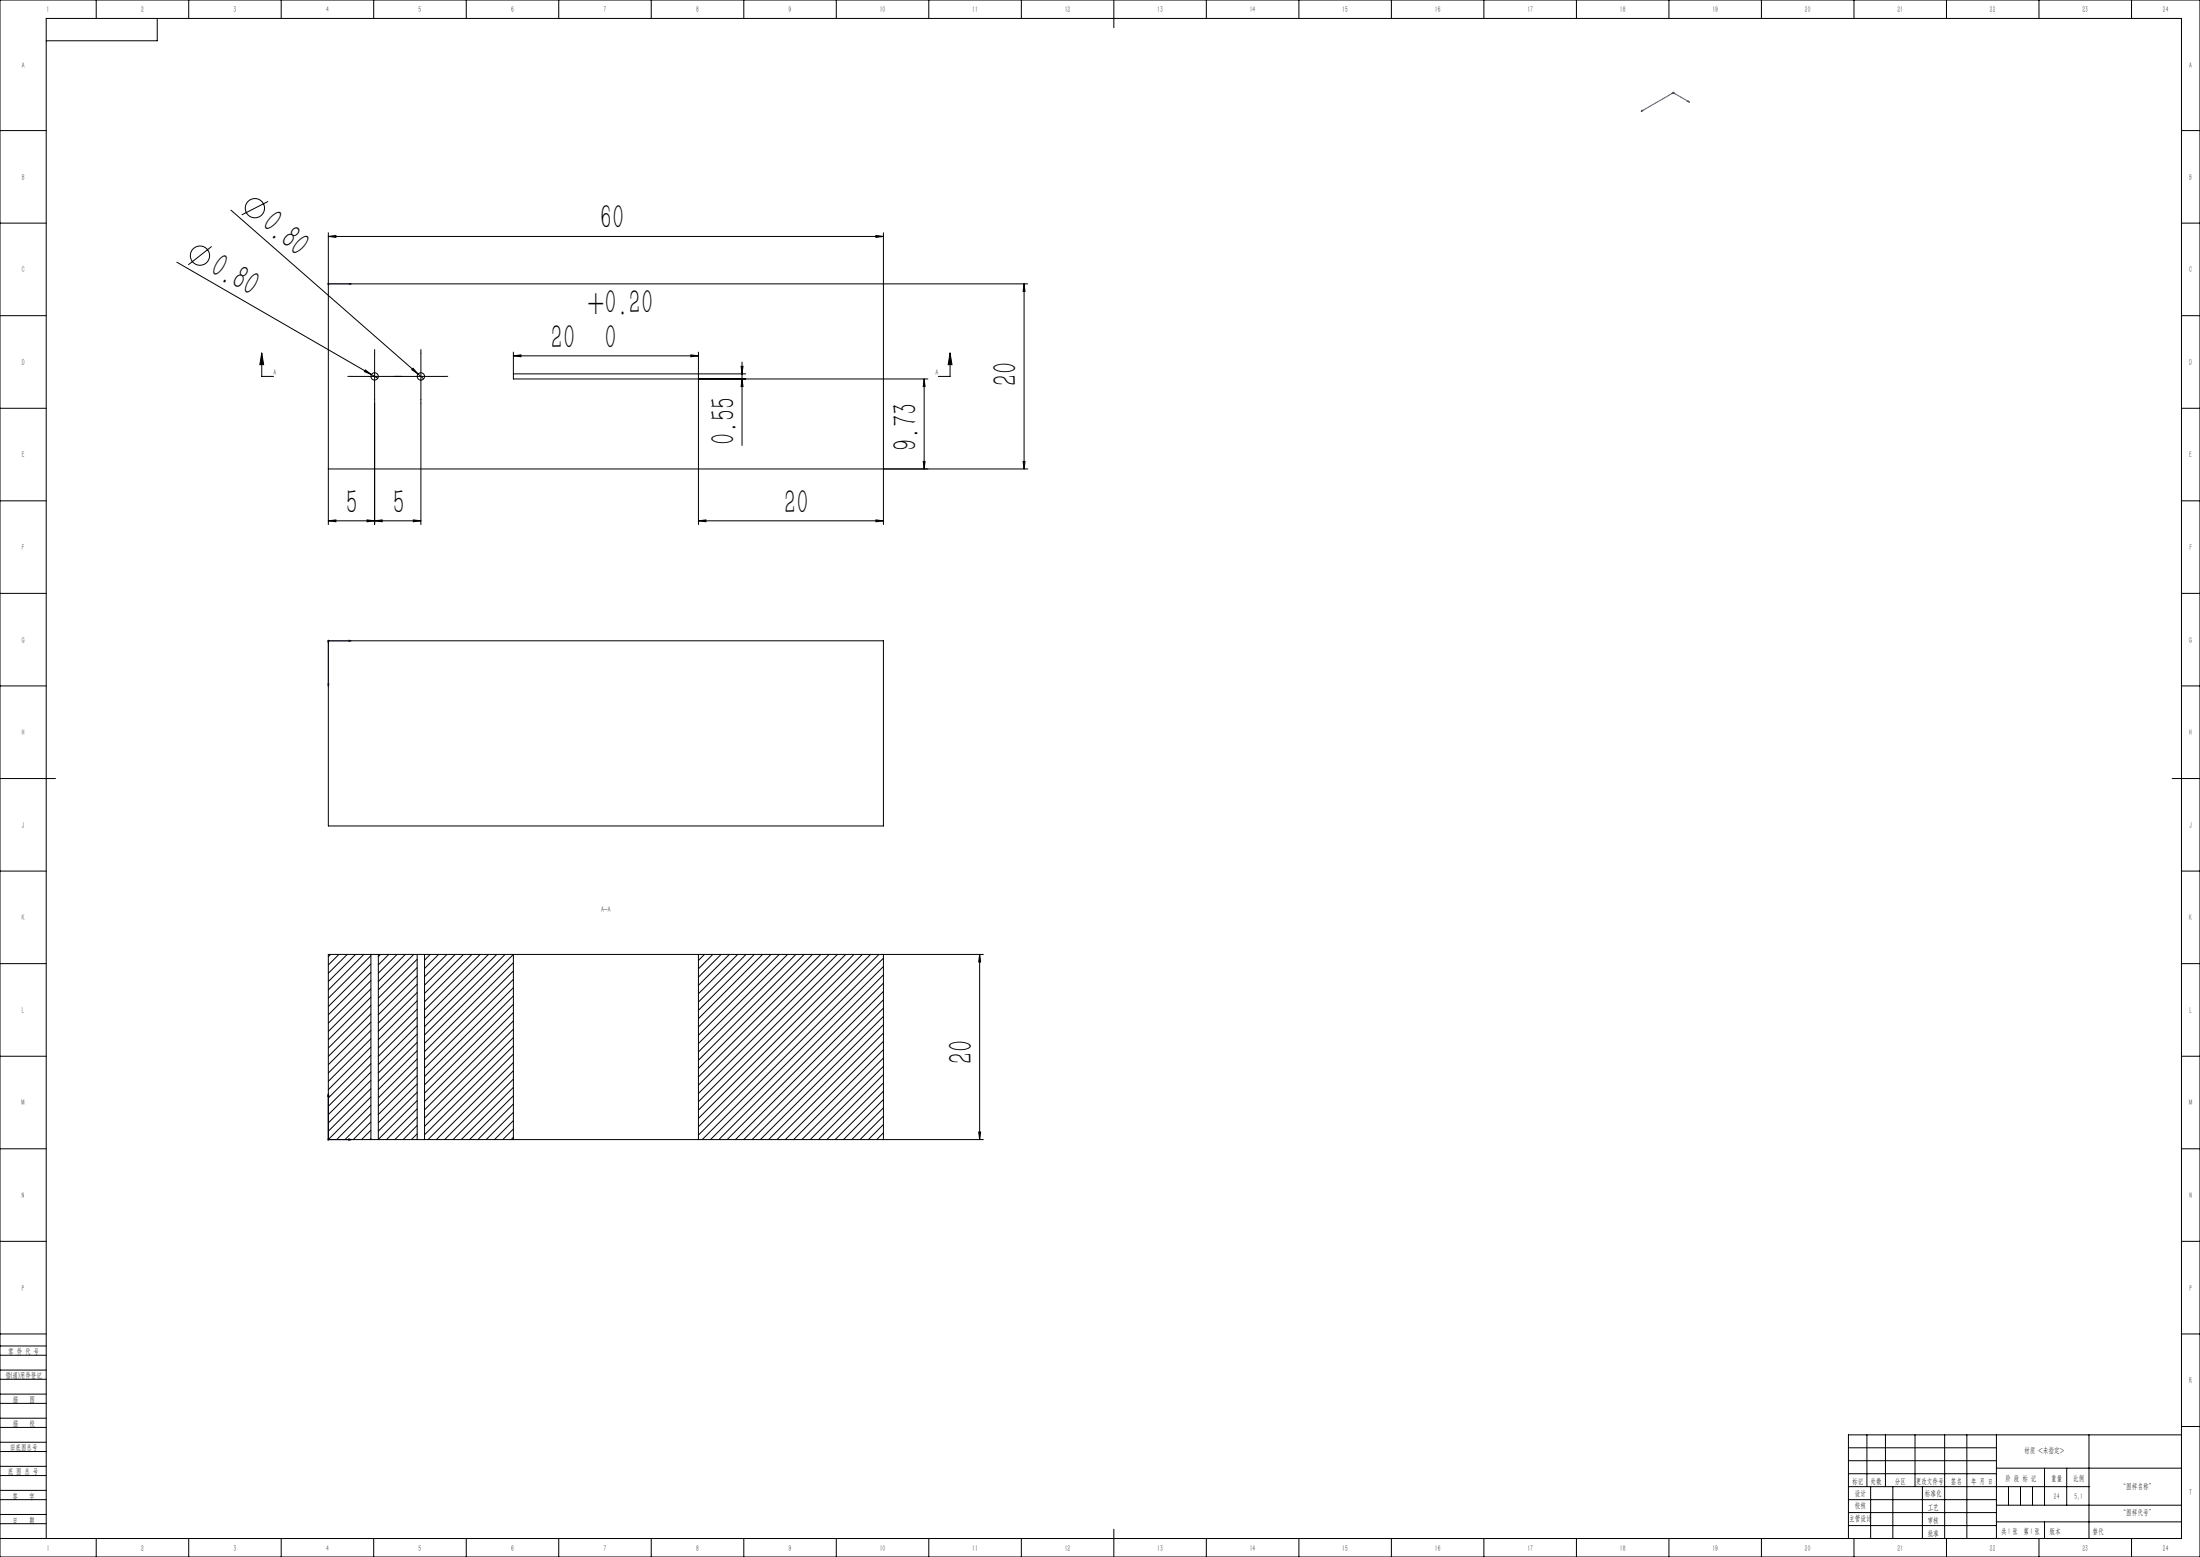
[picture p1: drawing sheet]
<svg xmlns="http://www.w3.org/2000/svg" width="1189mm" height="841mm" viewBox="0 0 1189 841" stroke-linecap="round" stroke-linejoin="round" font-family="sans-serif">
<g fill="none" stroke="#000" stroke-width=".54">
<path d="M0 0h1189v841h-1189zM52 0v10M85 10v12h-60M102 0v10M152 0v10M202 0v10M252 0v10M302 0v10M352 0v10M402 0v10M452 0v10M502 0v10"/>
<path d="M552 0v10M602 0v15M652 0v10M702 0v10M752 0v10M802 0v10M852 0v10M902 0v10M952 0v10M1002 0v10M1052 0v10M1102 0v10"/>
<path d="M1152 0v10M0 71h25M1179 71h10M125 114l101 88M145 109l-14 7M0 121h25M114 133l-12 10M177 128l5-1v1zM177 126v27M177 128h300M473 127l4 1h-4zM477 126v27h78"/>
<path d="M1179 121h10M96 142l105 60M553 153l1 4h-1zM553 153v100M0 171h25M1179 171h10M141 191l1 6h-2zM141 191v12h7M197 200l4 2-4-1zM202 191v25M223 199l3 3-3-2zM227 191v25"/>
<path d="M277 192h5v1zM277 190v12M277 192h100M373 192h4l-4 1zM377 190v12h26M401 198h1l-1 4zM401 196v45M513 191l1 6h-2zM513 191v12h-6M190 203h50M201 202l3 2M202 218v65"/>
<path d="M226 202l3 3M227 218v65M401 205l1 4h-1zM499 205v48M499 205l1 4h-1zM501 205h-124v78M0 221h25M1179 221h10M177 253v30M499 249h1l-1 4zM553 249h1l-1 4zM555 253h-78v30"/>
<path d="M0 271h25M1179 271h10M177 281h5v1zM177 281h50M198 281h4l-4 1zM202 281h5v1zM223 281h4l-4 1zM377 281h5v1zM377 281h100M473 281h4l-4 1zM0 321h25M1179 321h10"/>
<path d="M0 371h25M1179 371h10M0 421h30M1174 421h15M0 471h25M1179 471h10M477 516h54M529 516v100M529 516l1 4h-1zM0 521h25M1179 521h10M0 571h25"/>
<path d="M1179 571h10M477 616h54M529 611h1l-1 5zM0 621h25M1179 621h10M0 671h25M1179 671h10M0 732h25M0 727h25M0 721h25M1179 721h10M0 745h25"/>
<path d="M0 740h25M0 758h25M0 753h25M0 771h25M0 766h25M0 779h25M1009 775v28M1019 775v28M1035 775v28M1051 775v56M1063 775v56M1079 775v56"/>
<path d="M1129 775v56M1179 771h10M1179 775h-180v56M0 784h25M0 797h25M0 792h25M999 782h80M999 789h80M999 796h80M1079 793h100M1105 793v20M1117 793v20"/>
<path d="M0 810h25M0 805h25M0 818h25M999 810h80M999 803h130M999 817h80M1011 803v28M1023 803v28M1039 803v28M1079 813h100M1085 803v10M1092 803v10"/>
<path d="M1098 803v10M0 823h25M0 831h1179v-821h-1154v821M52 831v10M102 831v10M152 831v10M202 831v10M252 831v10M302 831v10M352 831v10M402 831v10M452 831v10"/>
<path d="M502 831v10M552 831v10M602 826v15M652 831v10M702 831v10M752 831v10M802 831v10M852 831v10M902 831v10M952 831v10M999 824h80M1002 831v10"/>
<path d="M1052 831v10M1079 822h100M1102 831v10M1105 822v9M1152 831v10"/>
<circle cx="138" cy="112" r="5"/>
<circle cx="108" cy="138" r="5"/>
</g>
<g fill="none" stroke="#00f" stroke-width=".54">
<path d="M904 51h.1M904 50l9 5M904 50l-17 10M904 50h1M904 50v1M905 50h.1M912 55h1zM887 60h1zM177 153h1zM177 153h.1M177 153h13M190 153h-1h1"/>
<path d="M177 347h.1M178 346h.1M189 346h1h-1zM190 346h-13v25M177 370h1l-1 1zM177 591v25h13M177 591l1 1h-1zM189 615l1 1h-1z"/>
</g>
<g fill="none" stroke="#808080" stroke-width=".54">
<path d="M904 50h1M904 50v1M905 50h-1M177 153h1M177 153l1 1M177 153v1M178 153l-1 1M177 346h1M177 346v1M178 346h-1M177 616h1M177 615l1 1"/>
<path d="M177 615v1M178 615l-1 1"/>
</g>
<path d="M202 191v-2M227 191v-2M190 203h-2M202 216v2M215 203h-2M215 203h2M227 216v2M240 203h2" fill="none" stroke="#000" stroke-width=".54" stroke-dasharray="30.5 1.3 1.3 1.3"/>
<path d="M513 191l1 6h-2zM141 191l1 6h-2z" fill="#000"/>
<g fill="#00f">
<path d="M189 153h1zM177 153h1z"/>
<path d="M189 346h1zM177 370v1l1-1zM189 615l1 1h-1zM177 591l1 1h-1zM189 615l1 1h-1zM177 591l1 1h-1zM912 55h1zM887 60h1z"/>
</g>
<g fill="#000">
<path d="M197 200l4 2-4-1zM223 199l3 3-3-2z"/>
<path d="M473 127l4 1h-4zM177 128l5-1v1zM373 192h4l-4 1zM277 192h5v1z"/>
<path d="M401 198h1l-1 4zM401 205l1 4h-1zM499 205l1 4h-1zM499 249h1l-1 4zM529 516l1 4h-1zM529 611h1l-1 5z"/>
<path d="M553 249h1l-1 4zM553 153l1 4h-1z"/>
<path d="M177 281h5v1zM198 281h4l-4 1zM202 281h5v1zM223 281h4l-4 1zM377 281h5v1zM473 281h4l-4 1z"/>
</g>
<g fill="none" stroke="#000" stroke-width=".54">
<path d="M177 153h300v100h-300zM277 202h100v3h-100zM177 346h300v100h-300zM179 516l-2 1M183 516l-6 5M188 516l-11 10M192 516l-15 14M197 516l-20 19M200 516h4M200 516h-23v100M200 516v100M200 516l-23 23"/>
<path d="M204 516v100M204 516h21M206 516l-2 1M210 516l-6 5M215 516l-11 10M219 516l-15 14M224 516l-20 19M225 516h4M225 516v100M225 518l-21 21M229 516h248v100h-248M229 516v100"/>
<path d="M233 516l-4 3M237 516l-8 7M242 516l-13 12M246 516l-17 16M251 516l-22 21M255 516l-26 25M260 516l-31 30M264 516l-35 34M268 516l-39 39M273 516l-44 43M377 516v100M381 516l-4 3"/>
<path d="M385 516l-8 7M390 516l-13 12M394 516l-17 16M399 516l-22 21M403 516l-26 25M408 516l-31 30M412 516l-35 34M417 516l-40 39M421 516l-44 43M426 516l-49 48M430 516l-53 52M435 516l-58 57"/>
<path d="M439 516l-62 61M444 516l-67 66M448 516l-71 70M453 516l-76 75M457 516l-80 79M462 516l-85 84M466 516l-89 88M471 516l-94 93M475 516l-98 97M477 518l-97 98M200 521l-23 23M200 525l-23 23"/>
<path d="M200 530l-23 23M200 534l-23 23M200 539l-23 23M225 523l-21 21M225 532l-21 21M225 536l-21 21M225 527l-21 21M277 520l-48 48M277 524l-48 49M277 529l-48 48M277 533l-48 48M277 538l-48 48"/>
<path d="M477 522l-93 94M477 527l-88 89M477 531l-84 85M477 536l-80 80M200 543l-23 23M200 548l-23 23M200 552l-23 23M200 557l-23 23M225 541l-21 21M225 545l-21 21M225 550l-21 21M225 554l-21 21"/>
<path d="M225 559l-21 21M277 542l-48 48M277 547l-48 48M277 551l-48 48M277 556l-48 48M477 540l-75 76M477 545l-71 71M477 549l-66 67M477 553l-62 63M477 558l-57 58M200 561l-23 23M200 566l-23 23"/>
<path d="M200 570l-23 23M200 575l-23 23M200 579l-23 23M225 568l-21 21M225 572l-21 21M225 576l-21 22M225 563l-21 21M229 564l48-48v100M277 560l-48 48M277 565l-48 48M277 569l-46 47M277 574l-41 42"/>
<path d="M277 578l-37 38M477 562l-53 54M477 567l-48 49M477 571l-44 45M477 576l-39 40M200 584l-23 23M200 588l-23 23M200 593l-23 23M200 597l-18 19M225 581l-21 21M225 585l-21 21M225 590l-21 21"/>
<path d="M225 594l-21 21M225 599l-16 17M277 583l-32 33M277 587l-28 29M277 592l-23 24M277 596l-19 20M477 580l-35 36M477 585l-30 31M477 589l-26 27M477 594l-21 22M477 598l-17 18M177 616h23"/>
<path d="M200 616h4M200 602l-14 14M200 606l-9 10M200 610l-5 6M200 615v1M204 616h21M225 616h4M225 603l-12 13M225 608l-7 8M225 612l-3 4M277 601l-14 15M277 605l-10 11"/>
<path d="M277 610l-5 6M277 614l-1 2M477 603l-12 13M477 607l-8 9M477 612l-3 4"/>
<circle cx="202" cy="203" r="2"/>
<circle cx="227" cy="203" r="2"/>
</g>
<g font-size="18.8">
<text x="141" y="122" transform="rotate(41 141 122)">0.80</text>
<text x="324" y="124">60</text>
<text x="113" y="147" transform="rotate(30 113 147)">0.80</text>
<text x="317" y="170">+0.20</text>
<text x="298" y="188">20</text>
<text x="327" y="188">0</text>
<text x="550" y="209" transform="rotate(-90 550 209)">20</text>
<text x="397" y="241" transform="rotate(-90 397 241)">0.55</text>
<text x="496" y="244" transform="rotate(-90 496 244)">9.73</text>
<text x="187" y="278">5</text>
<text x="212" y="278">5</text>
<text x="424" y="278">20</text>
<text x="526" y="575" transform="rotate(-90 526 575)">20</text>
</g>
<g font-size="4.4">
<text x="25" y="7">1</text>
<text x="76" y="7">2</text>
<text x="126" y="7">3</text>
<text x="176" y="7">4</text>
<text x="226" y="7">5</text>
<text x="276" y="7">6</text>
<text x="326" y="7">7</text>
<text x="376" y="7">8</text>
<text x="426" y="7">9</text>
<text x="475" y="7">10</text>
<text x="525" y="7">11</text>
<text x="575" y="7">12</text>
<text x="625" y="7">13</text>
<text x="675" y="7">14</text>
<text x="725" y="7">15</text>
<text x="775" y="7">16</text>
<text x="825" y="7">17</text>
<text x="875" y="7">18</text>
<text x="925" y="7">19</text>
<text x="975" y="7">20</text>
<text x="1025" y="7">21</text>
<text x="1075" y="7">22</text>
<text x="1125" y="7">23</text>
<text x="1169" y="7">24</text>
<text x="12" y="37">A</text>
<text x="1183" y="37">A</text>
<text x="12" y="97">B</text>
<text x="1183" y="97">B</text>
<text x="12" y="147">C</text>
<text x="1183" y="147">C</text>
<text x="12" y="197">D</text>
<text x="1183" y="197">D</text>
<text x="148" y="203">A</text>
<text x="506" y="203">A</text>
<text x="12" y="247">E</text>
<text x="1183" y="247">E</text>
<text x="12" y="297">F</text>
<text x="1183" y="297">F</text>
<text x="12" y="347">G</text>
<text x="1183" y="347">G</text>
<text x="12" y="397">H</text>
<text x="1183" y="397">H</text>
<text x="12" y="447">J</text>
<text x="1183" y="447">J</text>
<text x="12" y="497">K</text>
<text x="325" y="493">A-A</text>
<text x="1183" y="497">K</text>
<text x="12" y="547">L</text>
<text x="1183" y="547">L</text>
<text x="12" y="597">M</text>
<text x="1183" y="597">M</text>
<text x="12" y="647">N</text>
<text x="1183" y="647">N</text>
<text x="12" y="697">P</text>
<text x="1183" y="697">P</text>
<text x="4" y="731">零 件 代 号</text>
<text x="3" y="744">借(通)用件登记</text>
<text x="1183" y="747">R</text>
<text x="7" y="757">描</text>
<text x="16" y="757">图</text>
<text x="7" y="771">描</text>
<text x="16" y="771">校</text>
<text x="5" y="783">旧底图总号</text>
<text x="1094" y="785">材质 &lt;未指定&gt;</text>
<text x="4" y="796">底 图 总 号</text>
<text x="1001" y="801">标记</text>
<text x="1011" y="801">处数</text>
<text x="1024" y="801">分区</text>
<text x="1035" y="801">更改文件号</text>
<text x="1054" y="801">签名</text>
<text x="1065" y="801">年 月 日</text>
<text x="1084" y="800">阶 段 标 记</text>
<text x="1109" y="800">重量</text>
<text x="1120" y="800">比例</text>
<text x="7" y="809">签</text>
<text x="16" y="809">字</text>
<text x="1002" y="808">设计</text>
<text x="1040" y="808">标准化</text>
<text x="1110" y="809">24</text>
<text x="1146" y="804">“图样名称”</text>
<text x="1183" y="807">T</text>
<text x="1002" y="815">校核</text>
<text x="1042" y="815">工艺</text>
<text x="999" y="822">主管设计</text>
<text x="1146" y="818">“图样代号”</text>
<text x="7" y="822">日</text>
<text x="16" y="822">期</text>
<text x="1042" y="822">审核</text>
<text x="1042" y="829">批准</text>
<text x="1082" y="828">共 张 第 张</text>
<text x="1085" y="828">1</text>
<text x="1097" y="828">1</text>
<text x="1108" y="828">版本</text>
<text x="25" y="838">1</text>
<text x="76" y="838">2</text>
<text x="126" y="838">3</text>
<text x="176" y="838">4</text>
<text x="226" y="838">5</text>
<text x="276" y="838">6</text>
<text x="326" y="838">7</text>
<text x="376" y="838">8</text>
<text x="426" y="838">9</text>
<text x="475" y="838">10</text>
<text x="525" y="838">11</text>
<text x="575" y="838">12</text>
<text x="625" y="838">13</text>
<text x="675" y="838">14</text>
<text x="725" y="838">15</text>
<text x="775" y="838">16</text>
<text x="825" y="838">17</text>
<text x="875" y="838">18</text>
<text x="925" y="838">19</text>
<text x="975" y="838">20</text>
<text x="1025" y="838">21</text>
<text x="1075" y="838">22</text>
<text x="1125" y="838">23</text>
<text x="1169" y="838">24</text>
</g>
<g font-size="4.4" fill="#0a0605">
<text x="1121" y="809">5:1</text>
<text x="1131" y="828">替代</text>
</g>
</svg>
